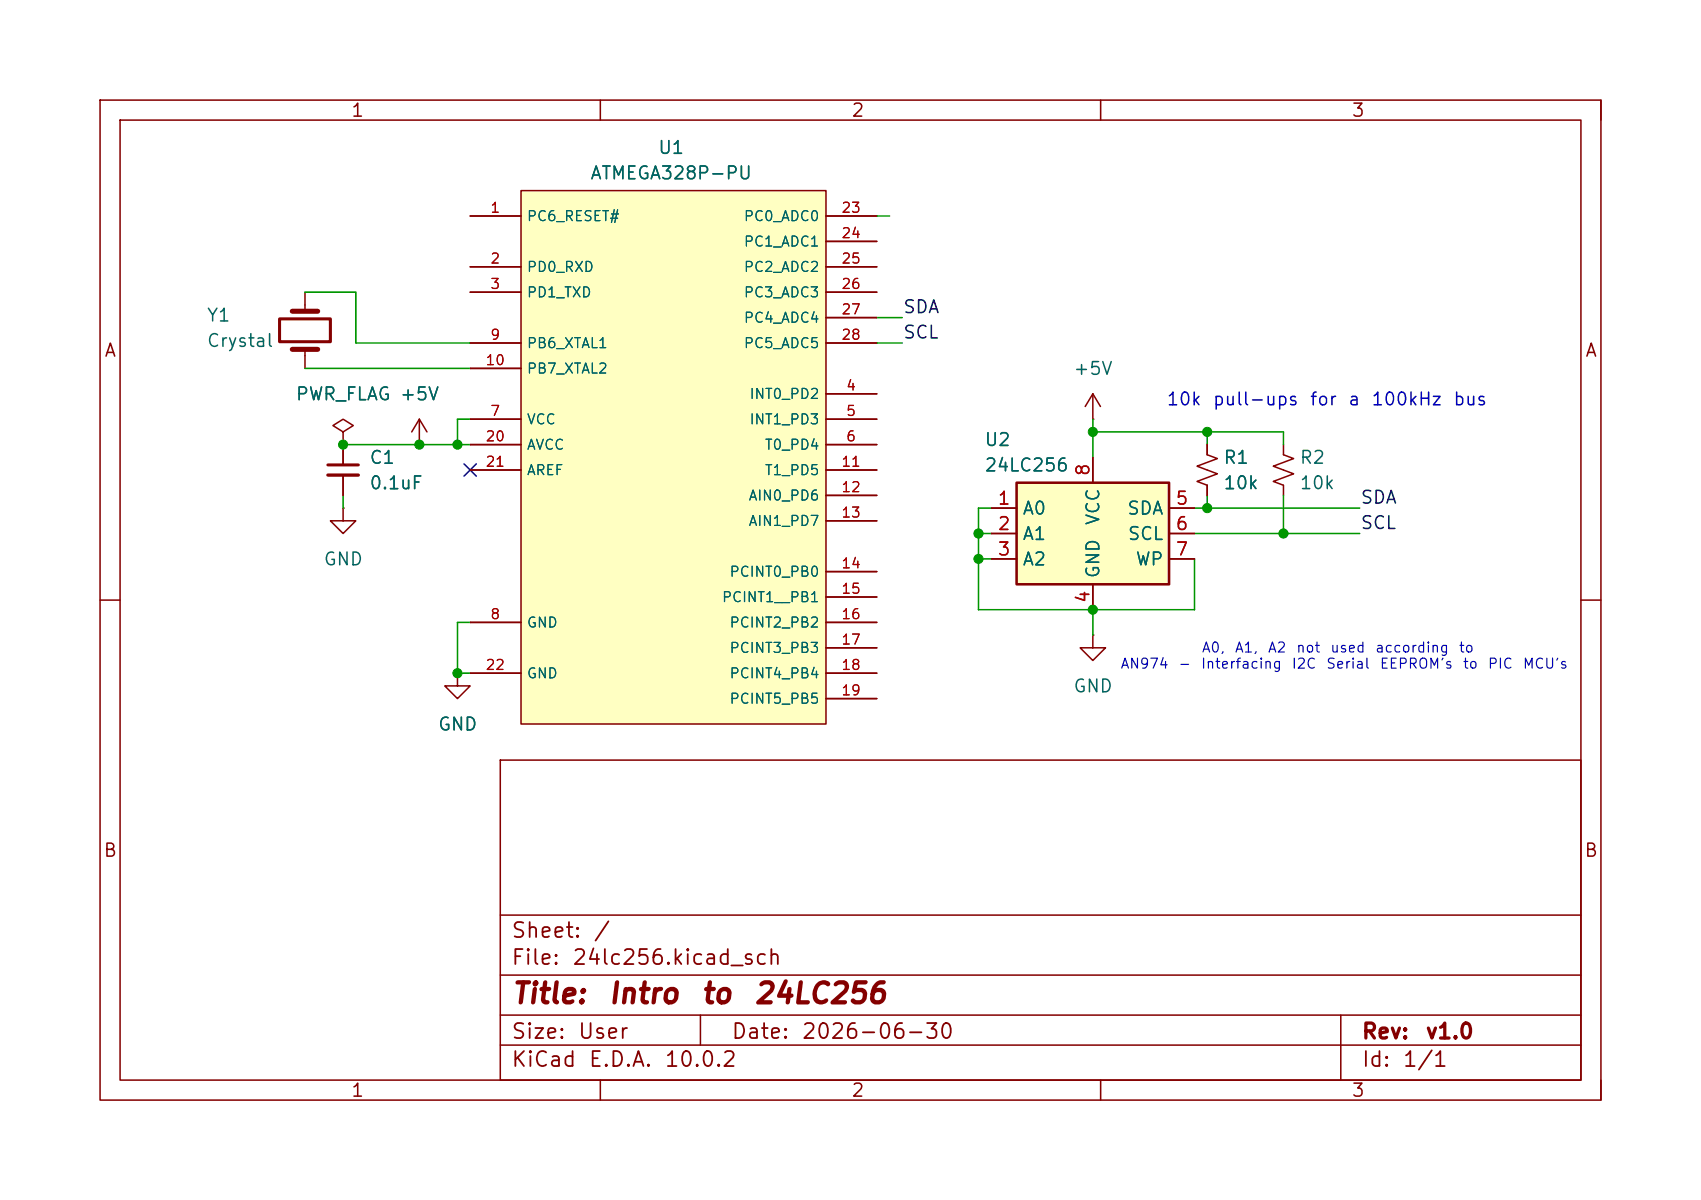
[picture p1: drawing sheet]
<svg xmlns="http://www.w3.org/2000/svg" width="170mm" height="120mm" viewBox="0 0 170 120" stroke-linecap="round" stroke-linejoin="round" font-family="sans-serif">
<g fill="none" stroke="#840000" stroke-width=".15">
<path d="M10 10h150v100h-150zM12 12h146v96h-146zM60 10v2M110 10v2M160 10v2M109.2 39.4l-.7 1.3M109.2 39.4l.8 1.3M109.2 39.4v2.5M34.3 43.2l1-.6-1-.7-1 .7 1 .6v1.3M34.3 44.5h.1M109.2 41.9h.1M10 60h2"/>
<path d="M50 76h108v32h-108zM158 60h2M50 97.5h108M50 91.5h108M50 104.5h108M50 101.5h108M60 108v2M70 101.5v3M110 108v2M134 101.5v6.5M160 108v2"/>
</g>
<path d="M101.6 48.3h15.2v10.1h-15.2z" fill="#ffffc2"/>
<path d="M101.6 48.3h15.2v10.1h-15.2z" fill="none" stroke="#840000" stroke-width=".25"/>
<g fill="none" stroke="#840000" stroke-width=".15">
<path d="M34.3 50.8v1.3h1.3l-1.3 1.3-1.3-1.3h1.3M34.3 50.8h.1M34.3 44.5v2M34.3 47.5v2M41.9 44.5h.1M41.9 41.9l-.8 1.3M41.9 41.9l.8 1.3M41.9 41.9v2.6M99.1 50.8h2.5M99.1 53.4h2.5M99.1 55.9h2.5M109.2 45.7v2.6"/>
<path d="M109.2 58.4v2.6M116.8 50.8h2.6M116.8 53.4h2.6M116.8 55.9h2.6M120.6 44.5v1l1.1 .4-2.1 .7 2.1 .8-2.1 .7 1 .4v1M128.3 44.5v1l1 .4-2 .7 2 .8-2 .7 1 .4v1M45.7 67.3v1.3h1.3l-1.3 1.3-1.3-1.3h1.3M45.7 67.3h.1M109.2 63.5v1.3h1.3l-1.3 1.3-1.3-1.3h1.3M109.2 63.5h.1"/>
</g>
<path d="M32.8 46.5h3" fill="none" stroke="#840000" stroke-width=".3"/>
<path d="M32.8 47.5h3" fill="none" stroke="#840000" stroke-width=".33"/>
<path d="M52.1 19.1h30.4v53.3h-30.4z" fill="#ffffc2"/>
<g fill="none" stroke="#840000" stroke-width=".15">
<path d="M52.1 19.1h30.4v53.3h-30.4zM30.5 29.2v1.9M30.5 34.9v1.9M47 21.6h5.1M47 26.7h5.1M47 29.2h5.1M47 34.3h5.1M47 36.8h5.1M82.5 21.6h5.1M82.5 26.7h5.1M82.5 29.2h5.1M82.5 39.4h5.1"/>
<path d="M82.5 34.3h5.1M82.5 24.1h5.1M82.5 31.8h5.1M34.3 44.5h.1M34.3 44.5v2M34.3 47.5v2M41.9 44.5h.1M47 41.9h5.1M47 44.5h5.1M47 47h5.1M82.5 41.9h5.1M82.5 44.5h5.1"/>
<path d="M82.5 47h5.1M82.5 49.5h5.1M82.5 52.1h5.1M82.5 57.2h5.1M82.5 59.7h5.1M99.1 50.8h2.5M99.1 53.4h2.5M99.1 55.9h2.5M109.2 45.7v2.6M109.2 58.4v2.6M116.8 50.8h2.6M116.8 53.4h2.6"/>
<path d="M116.8 55.9h2.6M120.6 44.5v1M120.6 48.5v1M45.7 67.3h.1M47 62.2h5.1M47 67.3h5.1M82.5 62.2h5.1M82.5 64.8h5.1M82.5 67.3h5.1M82.5 69.9h5.1"/>
</g>
<path d="M29.2 34.9h2.5M29.2 31.1h2.5" fill="none" stroke="#840000" stroke-width=".51"/>
<path d="M27.9 31.9h5.1v2.3h-5.1z" fill="none" stroke="#840000" stroke-width=".3"/>
<g fill="none" stroke="#009600" stroke-width=".15">
<path d="M30.5 29.2h5.1v5.1h11.4M30.5 36.8h16.5M87.6 34.3h2.6M87.6 21.6h1.3M87.6 31.8h2.6M34.3 44.5h12.7M34.3 49.5v1.3M47 41.9h-1.3v2.6M97.8 55.9h1.3M97.8 53.4h1.3M99.1 50.8h-1.3v10.2h21.6v-5.1M109.2 43.2h19.1v1.3"/>
<path d="M109.2 41.9v3.8M119.4 50.8h16.5M119.4 53.4h16.5M120.6 43.2v1.3M120.6 49.5v1.3M128.3 49.5v3.9M47 62.2h-1.3v5.1h1.3M109.2 61v2.5"/>
</g>
<path d="M46.4 46.4l1.2 1.2M47.6 46.4l-1.2 1.2" fill="none" stroke="#000084" stroke-width=".15"/>
<g fill="#009600" stroke="#009600" stroke-width=".1">
<circle cx="120.6" cy="43.2" r=".46"/>
<circle cx="97.8" cy="53.4" r=".46"/>
<circle cx="109.2" cy="43.2" r=".46"/>
<circle cx="109.2" cy="61" r=".46"/>
<circle cx="120.6" cy="50.8" r=".46"/>
<circle cx="128.3" cy="53.4" r=".46"/>
<circle cx="97.8" cy="55.9" r=".46"/>
<circle cx="45.7" cy="67.3" r=".46"/>
<circle cx="41.9" cy="44.5" r=".46"/>
<circle cx="45.7" cy="44.5" r=".46"/>
<circle cx="34.3" cy="44.5" r=".46"/>
</g>
<g font-size="2" fill="#840000">
<text x="51" y="100.8">Title:</text>
<text x="60.7" y="100.8">Intro</text>
<text x="69.9" y="100.8">to</text>
<text x="75.2" y="100.8">24LC256</text>
</g>
<g font-size="1.5" fill="#840000">
<text x="51" y="94.2">Sheet:</text>
<text x="59.2" y="94.2">/</text>
<text x="51" y="96.9">File:</text>
<text x="57.1" y="96.9">24lc256.kicad_sch</text>
<text x="51" y="107.1">KiCad</text>
<text x="51" y="104.3">Size:</text>
<text x="57.7" y="104.3">User</text>
<text x="58.7" y="107.1">E.D.A.</text>
<text x="66.3" y="107.1">10.0.2</text>
<text x="73" y="104.3">Date:</text>
<text x="80" y="104.3">2026-06-30</text>
<text x="136" y="104.3">Rev:</text>
<text x="136" y="107.1">Id:</text>
<text x="140.1" y="107.1">1/1</text>
<text x="142.4" y="104.3">v1.0</text>
</g>
<g font-size="1.3" fill="#840000">
<text x="35" y="12">1</text>
<text x="85" y="12">2</text>
<text x="135" y="12">3</text>
<text x="10.3" y="36">A</text>
<text x="158.3" y="36">A</text>
<text x="10.3" y="86">B</text>
<text x="158.3" y="86">B</text>
<text x="35" y="110">1</text>
<text x="85" y="110">2</text>
<text x="135" y="110">3</text>
</g>
<g font-size="1.3" fill="#006464">
<text x="65.7" y="15.7">U1</text>
<text x="58.9" y="18.3">ATMEGA328P-PU</text>
<text x="20.6" y="32.5">Y1</text>
<text x="20.6" y="35">Crystal</text>
<text x="29.5" y="40.4">PWR_FLAG +5V</text>
<text x="107.2" y="37.8">+5V</text>
<text x="36.8" y="46.7">C1</text>
<text x="98.3" y="44.9">U2</text>
<text x="98.3" y="47.5">24LC256</text>
<text x="122.2" y="46.7">R1</text>
<text x="129.8" y="46.7">R2</text>
<text x="36.8" y="49.2">0.1uF</text>
<text x="102.1" y="51.8">A0</text>
<text x="110.2" y="52.6" transform="rotate(-90 110.2 52.6)">VCC</text>
<text x="112.6" y="51.8">SDA</text>
<text x="122.2" y="49.2">10k</text>
<text x="129.8" y="49.2">10k</text>
<text x="32.3" y="56.9">GND</text>
<text x="102.1" y="54.3">A1</text>
<text x="102.1" y="56.9">A2</text>
<text x="110.2" y="57.9" transform="rotate(-90 110.2 57.9)">GND</text>
<text x="112.6" y="54.3">SCL</text>
<text x="113.4" y="56.9">WP</text>
<text x="107.2" y="69.6">GND</text>
<text x="43.7" y="73.4">GND</text>
</g>
<g font-size="1.3" fill="#0f0f0f">
<text x="90.2" y="31.6">SDA</text>
<text x="90.2" y="34.2">SCL</text>
<text x="135.9" y="50.7">SDA</text>
<text x="135.9" y="53.2">SCL</text>
</g>
<g font-size="1.3" fill="#0000c2">
<text x="116.5" y="40.9">10k</text>
<text x="121.1" y="40.9">pull-ups</text>
<text x="130.8" y="40.9">for</text>
<text x="134.6" y="40.9">a</text>
<text x="137" y="40.9">100kHz</text>
<text x="145.1" y="40.9">bus</text>
</g>
<g font-size="1.3" fill="#a90000">
<text x="109.2" y="47.7" transform="rotate(-90 109.2 47.7)">8</text>
<text x="99.6" y="50.8">1</text>
<text x="99.6" y="53.3">2</text>
<text x="117.4" y="50.8">5</text>
<text x="117.4" y="53.3">6</text>
<text x="99.6" y="55.9">3</text>
<text x="117.4" y="55.9">7</text>
<text x="109.2" y="60.4" transform="rotate(-90 109.2 60.4)">4</text>
</g>
<g font-size="1" fill="#a90000">
<text x="48.9" y="21.5">1</text>
<text x="84" y="21.5">23</text>
<text x="48.9" y="26.6">2</text>
<text x="48.9" y="29.1">3</text>
<text x="84" y="24.1">24</text>
<text x="84" y="26.6">25</text>
<text x="84" y="29.1">26</text>
<text x="48.9" y="34.2">9</text>
<text x="84" y="31.7">27</text>
<text x="84" y="34.2">28</text>
<text x="48.4" y="36.8">10</text>
<text x="48.9" y="41.8">7</text>
<text x="84.5" y="39.3">4</text>
<text x="84.5" y="41.8">5</text>
<text x="48.4" y="44.4">20</text>
<text x="48.4" y="46.9">21</text>
<text x="84" y="46.9">11</text>
<text x="84.5" y="44.4">6</text>
<text x="84" y="49.5">12</text>
<text x="84" y="52">13</text>
<text x="84" y="57.1">14</text>
<text x="84" y="59.6">15</text>
<text x="48.9" y="62.2">8</text>
<text x="84" y="62.2">16</text>
<text x="84" y="64.7">17</text>
<text x="48.4" y="67.2">22</text>
<text x="84" y="67.2">18</text>
<text x="84" y="69.8">19</text>
</g>
<g font-size="1" fill="#006464">
<text x="52.6" y="22.4">PC6_RESET#</text>
<text x="74.3" y="22.4">PC0_ADC0</text>
<text x="52.6" y="27.4">PD0_RXD</text>
<text x="52.6" y="30">PD1_TXD</text>
<text x="74.3" y="24.9">PC1_ADC1</text>
<text x="74.3" y="27.4">PC2_ADC2</text>
<text x="74.3" y="30">PC3_ADC3</text>
<text x="52.6" y="35.1">PB6_XTAL1</text>
<text x="74.3" y="32.5">PC4_ADC4</text>
<text x="74.3" y="35.1">PC5_ADC5</text>
<text x="52.6" y="37.6">PB7_XTAL2</text>
<text x="74.8" y="40.1">INT0_PD2</text>
<text x="52.6" y="42.7">VCC</text>
<text x="52.6" y="45.2">AVCC</text>
<text x="52.6" y="47.8">AREF</text>
<text x="74.8" y="42.7">INT1_PD3</text>
<text x="76.4" y="45.2">T0_PD4</text>
<text x="76.4" y="47.8">T1_PD5</text>
<text x="74.7" y="50.3">AIN0_PD6</text>
<text x="74.7" y="52.8">AIN1_PD7</text>
<text x="72.8" y="57.9">PCINT0_PB0</text>
<text x="52.6" y="63">GND</text>
<text x="72.1" y="60.5">PCINT1__PB1</text>
<text x="72.8" y="63">PCINT2_PB2</text>
<text x="72.8" y="65.5">PCINT3_PB3</text>
<text x="52.6" y="68.1">GND</text>
<text x="72.8" y="68.1">PCINT4_PB4</text>
<text x="72.8" y="70.6">PCINT5_PB5</text>
</g>
<g font-size="1" fill="#0000c2">
<text x="120" y="65.5">A0,</text>
<text x="123.3" y="65.5">A1,</text>
<text x="126.6" y="65.5">A2</text>
<text x="129.5" y="65.5">not</text>
<text x="132.9" y="65.5">used</text>
<text x="137.4" y="65.5">according</text>
<text x="145.7" y="65.5">to</text>
<text x="111.9" y="67.1">AN974</text>
<text x="117.7" y="67.1">-</text>
<text x="119.9" y="67.1">Interfacing</text>
<text x="129" y="67.1">I2C</text>
<text x="132.5" y="67.1">Serial</text>
<text x="137.8" y="67.1">EEPROM's</text>
<text x="146.1" y="67.1">to</text>
<text x="148.6" y="67.1">PIC</text>
<text x="152.1" y="67.1">MCU's</text>
</g>
</svg>
